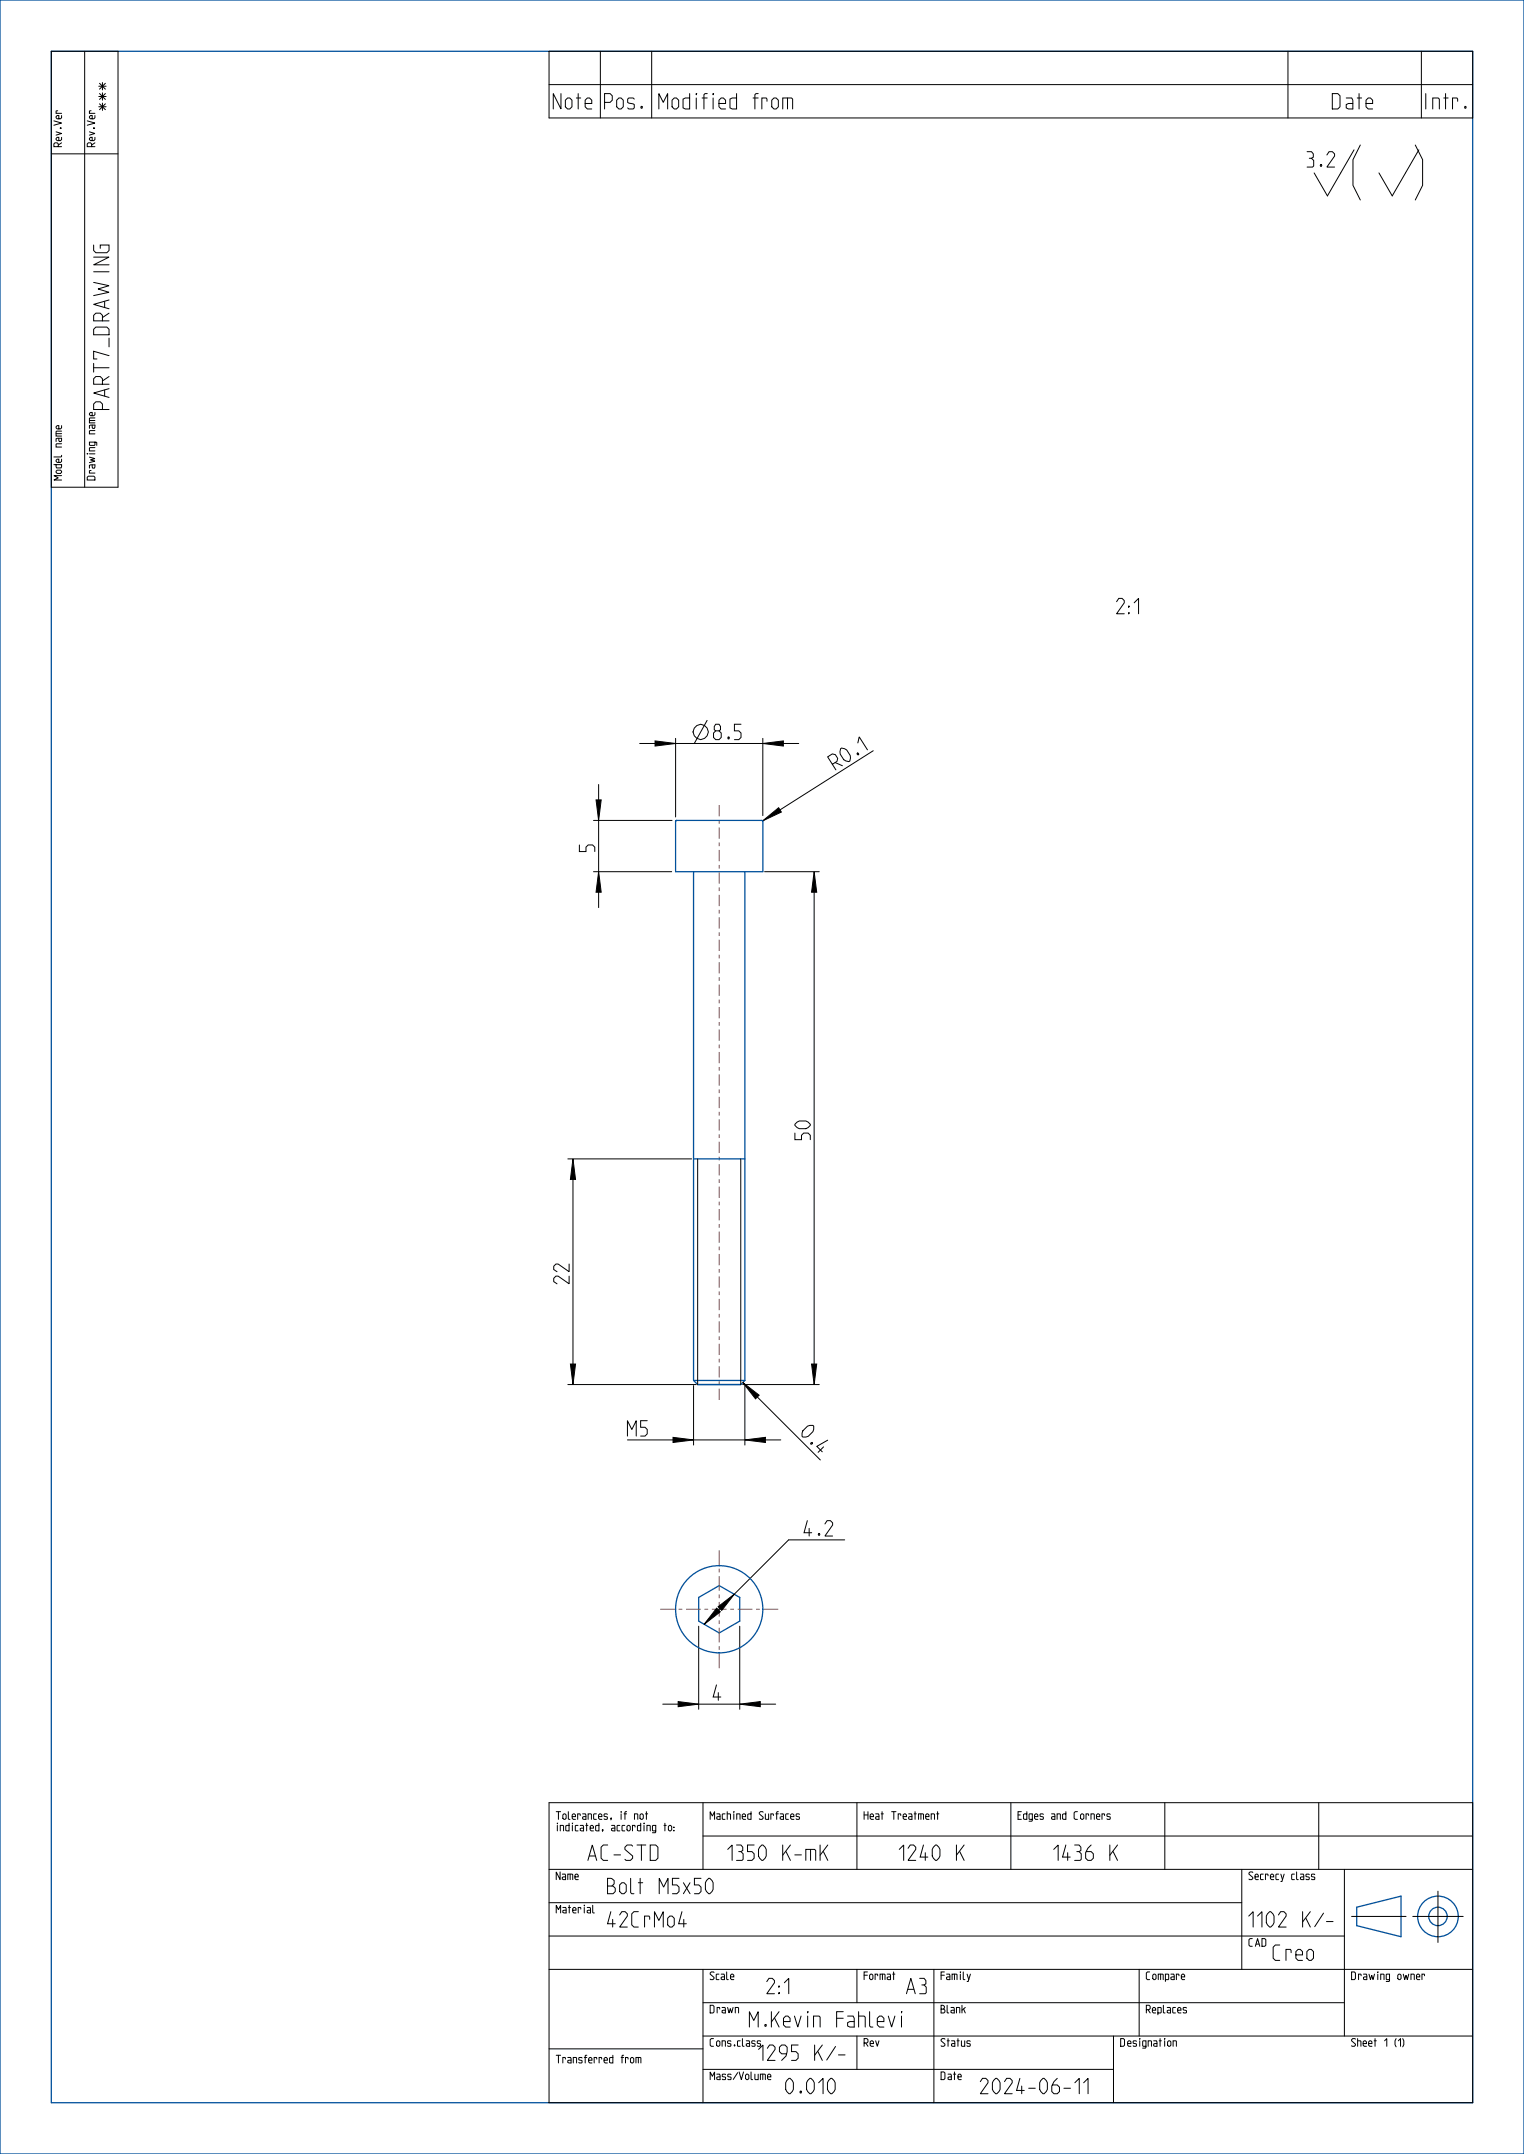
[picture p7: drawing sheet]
<svg xmlns="http://www.w3.org/2000/svg" width="297mm" height="420mm" viewBox="0 0 297 420" stroke-linecap="round" stroke-linejoin="round" font-family="sans-serif">
<path d="M131.2 280.3l4 .5-4 .5zM145.2 280.8l4-.5v1z" fill="#000"/>
<g fill="none" stroke="#000" stroke-width=".19">
<path d="M10 10h13v85h-13zM16.5 10v85M107 10h180v13h-180zM107 16.5h180M117 10v13M127 10v13M251 10v13M277 10v13M10 30h13M263.9 29.2l-5.2 9-2.6-4.5M18.2 47.8v1l.5 .5h2.1l.5-.5v-1h-1.8v.6M135.2 270.2v11.6"/>
<path d="M145.2 270.2v11.6M122.3 280.8h8.9M131.2 280.3l4 .5-4 .5zM135.2 280.8h10M145.2 280.8l4-.5v1zM149.2 280.8h3M107 351.5h180v58.5h-180zM137 358h150M137 351.5v13M167 351.5v13M197 351.5v13M227 351.5v13"/>
<path d="M257 351.5v13M107 364.5h180M107 371h135M107 377.5h155M242 364.5v19.5M262 364.5v32.5M263.4 373.7h10.6M275.3 373.7h9.8M280.2 368.7v10M107 384h180M107 399.5h30M137 390.5h125"/>
<path d="M137 397h150M137 384v26M167 384v6.5M167 397v6.5M182 384v26M217 397v13M222 384v13M137 403.5h80"/>
</g>
<g fill="none" stroke="#00509b" stroke-width=".25">
<path d="M0 0h297v420h-297zM10 10h277v400h-277zM131.7 170h17M136.2 311.5l4-2.3 4 2.3v4.6l-4 2.3-4-2.3zM264.4 371.9l8.6-2.2v7.9l-8.6-2.1z"/>
<circle cx="280.2" cy="373.7" r="4"/>
<circle cx="280.2" cy="373.7" r="1.8"/>
</g>
<!-- layer: CHAMFER -->
<path d="M135.2 170v99.2M145.2 170v99.2M135.2 269.2h10M135.2 269.2l.8 .8h8.4l.8-.8" fill="none" stroke="#00509b" stroke-width=".25"/>
<!-- layer: DEF_AXIS -->
<g fill="none" stroke="#785055" stroke-width=".19">
<path d="M140.2 157v2.2M140.2 159.9v.7M140.2 161.3v2.2M140.2 164.3v.7M140.2 165.7v2.2M140.2 168.6v.8M140.2 170.1v2.2M140.2 173v.8M140.2 174.5v2.2M140.2 177.4v.7M140.2 178.9v2.2M140.2 181.8v.7"/>
<path d="M140.2 183.2v2.2M140.2 186.2v.7M140.2 187.6v2.2M140.2 190.5v.8M140.2 192v2.2M140.2 194.9v.7M140.2 196.4v2.2M140.2 199.3v.7M140.2 200.7v2.2M140.2 203.7v.7M140.2 205.1v2.2M140.2 208v.8"/>
<path d="M140.2 209.5v2.2M140.2 212.4v.7M140.2 213.9v2.2M140.2 216.8v.7M140.2 218.2v2.2M140.2 221.2v.7M140.2 222.6v2.2M140.2 225.5v.8M140.2 227v2.2M140.2 229.9v.8M140.2 231.4v2.2M140.2 234.3v.7"/>
<path d="M140.2 235.8v2.2M140.2 238.7v.7M140.2 240.1v2.2M140.2 243.1v.7M140.2 244.5v2.2M140.2 247.4v.8M140.2 248.9v2.2M140.2 251.8v.7M140.2 253.3v2.2M140.2 256.2v.7M140.2 257.6v2.2M140.2 260.6v.7"/>
<path d="M140.2 262v2.2M140.2 264.9v.8M140.2 266.4v2.2M140.2 269.3v.7M140.2 270.8v2.2M128.7 313.8h2.8M132.2 313.8h.8M133.7 313.8h2.9M137.3 313.8h.7M138.7 313.8h2.9M140.2 302.3v2.8M140.2 305.9v.7"/>
<path d="M140.2 307.3v2.9M140.2 310.9v.7M140.2 312.4v2.8M140.2 315.9v.8M140.2 317.4v2.9M142.3 313.8h.7M143.8 313.8h2.8M147.4 313.8h.7M148.8 313.8h2.9M140.2 321v.7M140.2 322.4v2.9"/>
</g>
<!-- layer: DIMS -->
<g fill="#000">
<path d="M116.2 156h1l-.5 4zM127.7 144.5l4 .5-4 .5zM148.7 145l4-.5v1zM116.7 170l.5 4h-1zM148.6 160.1l3.1-2.6 .6 .8zM158.7 170l.5 4h-1zM111.7 226l.5 4h-1zM111.2 266h1l-.5 4zM144.8 269.6l3.1 2.4-.7 .8zM158.2 266h1l-.5 4zM139.7 313.6l.7 .7-3.2 2.5zM139.9 313.3l3.2-2.5-2.4 3.2z"/>
<path d="M132.2 331.8l4 .5-4 .5zM144.2 332.3l4-.5v1z"/>
</g>
<g fill="none" stroke="#000" stroke-width=".19">
<path d="M115.7 160h15.3M116.2 156h1l-.5 4zM116.7 153v3M116.7 160v10M124.7 145h3M127.7 144.5l4 .5-4 .5zM131.7 144v15.3M131.7 145h17M137.8 140.5l-2.5 4.5M148.7 145l4-.5v1zM148.7 144v15M152.7 145h3"/>
<path d="M170.2 146.4l-18.2 11.5M115.7 170h15.2M116.7 170l.5 4h-1zM116.7 174v3M148.6 160.1l3.1-2.6 .6 .8zM149 170h10.7M158.7 170l.5 4h-1zM158.7 174v92M110.7 226h24.1M111.7 226l.5 4h-1zM111.7 230v36M110.7 270h25"/>
<path d="M111.2 266h1l-.5 4zM144.7 270h15M144.8 269.6l3.1 2.4-.7 .8zM147.6 272.4l12.3 12.3M158.2 266h1l-.5 4zM136.2 317.1v16.2M139.7 313.6l.7 .7-3.2 2.5zM139.9 313.3l3.2-2.5-2.4 3.2zM140.3 313.6l-.3 .3M144.2 317.1v16.2M164.6 300.3h-10.9l-10.6 10.5M129.2 332.3h3"/>
<path d="M132.2 331.8l4 .5-4 .5zM136.2 332.3h8M144.2 332.3l4-.5v1zM148.2 332.3h3"/>
<circle cx="136.5" cy="142.7" r="1.47"/>
</g>
<!-- layer: ROUND -->
<g fill="none" stroke="#00509b" stroke-width=".25">
<path d="M131.7 170v-9.8l.2-.2h16.6l.2 .2v9.8"/>
<circle cx="140.2" cy="313.8" r="8.5"/>
</g>
<!-- layer: THREAD -->
<path d="M135.2 226h10M136 270h8.4" fill="none" stroke="#00509b" stroke-width=".25"/>
<path d="M136 226v44M144.4 226v44" fill="none" stroke="#000" stroke-width=".19"/>
<text font-size="13" x="263.7" y="38.3">( )</text>
<g font-size="3.9">
<text x="21.3" y="21.5" transform="rotate(-90 21.3 21.5)">***</text>
<text x="107.3" y="21.2">Note</text>
<text x="117.3" y="21.2">Pos.</text>
<text x="128.4" y="21.2">Modified from</text>
<text x="259.3" y="21.2">Date</text>
<text x="276.1" y="21.2">Intr.</text>
<text x="254.7" y="32.6">3.2</text>
<text x="21.3" y="79.8" transform="rotate(-90 21.3 79.8)">PART7_DRAWING</text>
<text x="215.7" y="119.7">2:1</text>
<text x="139.1" y="144.2">8.5</text>
<text x="162.9" y="150.1" transform="rotate(-32 162.9 150.1)">R0.1</text>
<text x="115.9" y="166" transform="rotate(-90 115.9 166)">5</text>
<text x="157.9" y="222.2" transform="rotate(-90 157.9 222.2)">50</text>
<text x="110.9" y="250.3" transform="rotate(-90 110.9 250.3)">22</text>
<text x="122.3" y="280">M5</text>
<text x="155.9" y="279.6" transform="rotate(45 155.9 279.6)">0.4</text>
<text x="156.7" y="299.5">4.2</text>
<text x="139" y="331.5">4</text>
<text x="115" y="362.7">AC-STD</text>
<text x="141.5" y="362.7">1350 K-mK</text>
<text x="175" y="362.7">1240 K</text>
<text x="205" y="362.7">1436 K</text>
<text x="117.8" y="369.2">Bolt M5x50</text>
<text x="117.8" y="375.7">42CrMo4</text>
<text x="242.6" y="375.7">1102 K/-</text>
<text x="248.1" y="382.2">Creo</text>
<text x="148.5" y="388.7">2:1</text>
<text x="176.6" y="388.7">A3</text>
<text x="145.4" y="395.2">M.Kevin Fahlevi</text>
<text x="147.8" y="401.7">1295 K/-</text>
<text x="153.1" y="408.2">0.010</text>
<text x="190.4" y="408.2">2024-06-11</text>
</g>
<g font-size="2">
<text x="12" y="28.6" transform="rotate(-90 12 28.6)">Rev.Ver</text>
<text x="18.5" y="28.6" transform="rotate(-90 18.5 28.6)">Rev.Ver</text>
<text x="12" y="93.6" transform="rotate(-90 12 93.6)">Model name</text>
<text x="18.5" y="93.6" transform="rotate(-90 18.5 93.6)">Drawing name</text>
<text x="108.4" y="354.7">Tolerances, if not</text>
<text x="108.4" y="357">indicated, according to:</text>
<text x="138.4" y="354.7">Machined Surfaces</text>
<text x="168.4" y="354.7">Heat Treatment</text>
<text x="198.4" y="354.7">Edges and Corners</text>
<text x="108.4" y="366.5">Name</text>
<text x="243.4" y="366.5">Secrecy class</text>
<text x="108.4" y="373">Material</text>
<text x="243.4" y="379.5">CAD</text>
<text x="138.4" y="386">Scale</text>
<text x="168.4" y="386">Format</text>
<text x="183.4" y="386">Family</text>
<text x="223.4" y="386">Compare</text>
<text x="263.4" y="386">Drawing owner</text>
<text x="138.4" y="392.5">Drawn</text>
<text x="183.4" y="392.5">Blank</text>
<text x="223.4" y="392.5">Replaces</text>
<text x="138.4" y="399">Cons.class</text>
<text x="168.4" y="399">Rev</text>
<text x="183.4" y="399">Status</text>
<text x="218.4" y="399">Designation</text>
<text x="263.4" y="399">Sheet 1 (1)</text>
<text x="108.4" y="402.2">Transferred from</text>
<text x="138.4" y="405.5">Mass/Volume</text>
<text x="183.4" y="405.5">Date</text>
</g>
</svg>
